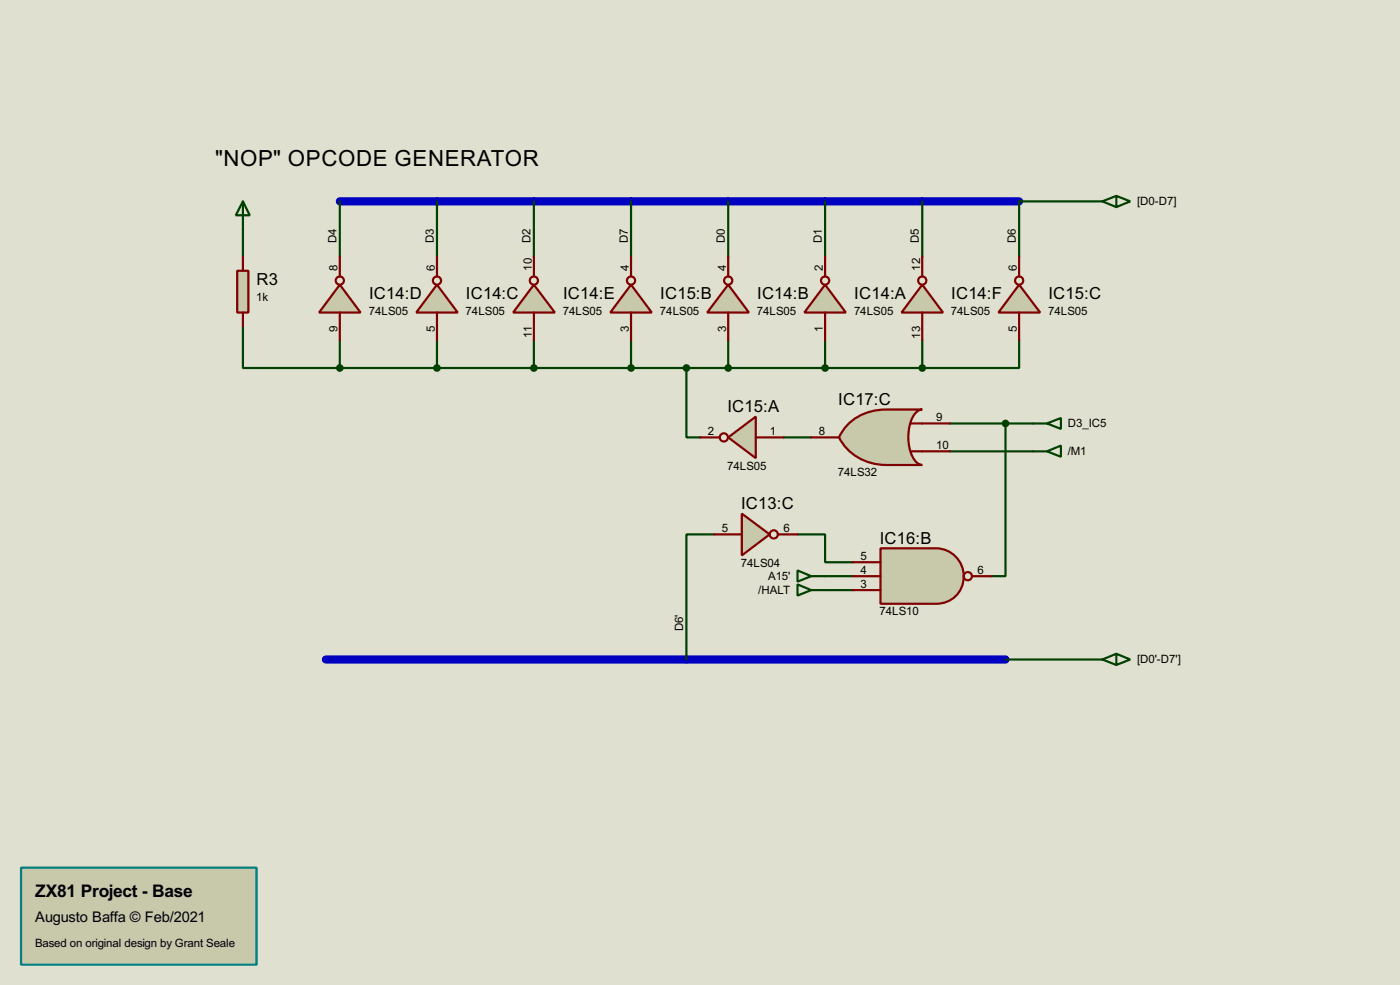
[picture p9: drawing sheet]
<svg xmlns="http://www.w3.org/2000/svg" width="256mm" height="180mm" viewBox="0 0 256 180" stroke-linecap="round" stroke-linejoin="round" font-family="sans-serif">
<path d="M0 0h256.5v180.3h-256.5z" fill="#e0e0d0"/>
<path d="M62.3 36.9h124.4M59.7 120.7h124.5" fill="none" stroke="#0000c0" stroke-width="1.5"/>
<g fill="none" stroke="#004000" stroke-width=".4">
<path d="M62.3 36.9v10.1M80.1 36.9v10.1M97.8 36.9v10.1M115.6 36.9v10.1M133.4 36.9v10.1M151.2 36.9v10.1M169 36.9v10.1M202 36.9h-15.3v10.1M44.5 59.7v7.7h17.8M44.5 42v5M62.3 67.4h106.7M62.3 62.3v5.1"/>
<path d="M80.1 62.3v5.1M97.8 62.3v5.1M115.6 62.3v5.1M125.8 67.4v12.7h2.5M133.4 62.3v5.1M151.2 62.3v5.1M169 62.3v5.1M174 77.5h15.3M184.2 77.5v28h-2.5M186.7 62.3v5.1h-17.7M130.9 97.8h-5.1v22.9M143.6 80.1h5"/>
<path d="M146.1 97.8h5.1v5.1h5.1M174 82.6h15.3M151.2 108h5.1M151.2 105.5h5.1M184.2 120.7h17.8"/>
</g>
<path d="M151.2 52.1l3.8 5.1h-7.6z" fill="#c8c8aa" stroke="#800000" stroke-width=".4"/>
<g fill="none" stroke="#800000" stroke-width=".4">
<path d="M151.2 47v3.6M151.2 57.2v5.1"/>
<circle cx="151.1" cy="51.4" r=".75"/>
</g>
<path d="M133.4 52.1l3.8 5.1h-7.6z" fill="#c8c8aa" stroke="#800000" stroke-width=".4"/>
<g fill="none" stroke="#800000" stroke-width=".4">
<path d="M133.4 47v3.6M133.4 57.2v5.1"/>
<circle cx="133.4" cy="51.4" r=".75"/>
</g>
<path d="M80.1 52.1l3.8 5.1h-7.6z" fill="#c8c8aa" stroke="#800000" stroke-width=".4"/>
<g fill="none" stroke="#800000" stroke-width=".4">
<path d="M80.1 47v3.6M80.1 57.2v5.1"/>
<circle cx="80" cy="51.4" r=".75"/>
</g>
<path d="M62.3 52.1l3.8 5.1h-7.6z" fill="#c8c8aa" stroke="#800000" stroke-width=".4"/>
<g fill="none" stroke="#800000" stroke-width=".4">
<path d="M62.3 47v3.6M62.3 57.2v5.1"/>
<circle cx="62.2" cy="51.4" r=".75"/>
</g>
<path d="M97.8 52.1l3.9 5.1h-7.7z" fill="#c8c8aa" stroke="#800000" stroke-width=".4"/>
<g fill="none" stroke="#800000" stroke-width=".4">
<path d="M97.8 47v3.6M97.8 57.2v5.1"/>
<circle cx="97.8" cy="51.4" r=".75"/>
</g>
<path d="M169 52.1l3.8 5.1h-7.6z" fill="#c8c8aa" stroke="#800000" stroke-width=".4"/>
<g fill="none" stroke="#800000" stroke-width=".4">
<path d="M169 47v3.6M169 57.2v5.1"/>
<circle cx="168.9" cy="51.4" r=".75"/>
</g>
<path d="M115.6 52.1l3.8 5.1h-7.6z" fill="#c8c8aa" stroke="#800000" stroke-width=".4"/>
<g fill="none" stroke="#800000" stroke-width=".4">
<path d="M115.6 47v3.6M115.6 57.2v5.1"/>
<circle cx="115.6" cy="51.4" r=".75"/>
</g>
<path d="M186.7 52.1l3.9 5.1h-7.7z" fill="#c8c8aa" stroke="#800000" stroke-width=".4"/>
<g fill="none" stroke="#800000" stroke-width=".4">
<path d="M186.7 47v3.6M186.7 57.2v5.1"/>
<circle cx="186.7" cy="51.4" r=".75"/>
</g>
<path d="M43.5 49.6h2v7.6h-2z" fill="#c8c8aa" stroke="#800000" stroke-width=".4"/>
<path d="M44.5 47v2.6M44.5 57.2v2.5" fill="none" stroke="#800000" stroke-width=".4"/>
<path d="M44.5 36.9l1.3 2.5h-2.6zM44.5 36.9v5.1" fill="none" stroke="#004000" stroke-width=".4"/>
<g fill="#004000" stroke="#004000" stroke-width=".4">
<circle cx="168.9" cy="67.4" r=".5"/>
<circle cx="151.1" cy="67.4" r=".5"/>
<circle cx="133.4" cy="67.4" r=".5"/>
<circle cx="115.6" cy="67.4" r=".5"/>
<circle cx="97.8" cy="67.4" r=".5"/>
<circle cx="80" cy="67.4" r=".5"/>
<circle cx="62.2" cy="67.4" r=".5"/>
</g>
<path d="M133.4 80.1l5.1-3.8v7.6z" fill="#c8c8aa" stroke="#800000" stroke-width=".4"/>
<g fill="none" stroke="#800000" stroke-width=".4">
<path d="M128.3 80.1h3.6M138.5 80.1h5.1"/>
<circle cx="132.6" cy="80.1" r=".75"/>
</g>
<circle cx="125.7" cy="67.4" r=".5" fill="#004000" stroke="#004000" stroke-width=".4"/>
<path d="M155.3 77.7a9.7 9.7 0 0 1 7.1-2.7h6.6a2.54 2.54 0 0 0-2.1 2.1 8.4 8.4 0 0 0 .7 7.1l.9 .8 .5 .1h-6.6a9.5 9.5 0 0 1-8.7-5l.5-.9z" fill-rule="evenodd" fill="#c8c8aa" stroke="#800000" stroke-width=".4"/>
<path d="M166.9 77.5h7.1M148.6 80.1h5.1M166.9 82.6h7.1" fill="none" stroke="#800000" stroke-width=".4"/>
<path d="M204.5 35.9l2.6 1-2.6 1zM204.5 35.9l-2.5 1 2.5 1M189.3 82.6h2.5M191.8 82.6l2.6-1v2z" fill="none" stroke="#004000" stroke-width=".4"/>
<path d="M161.3 100.4h10.2a5.1 5.1 0 0 1 5.1 5 5.1 5.1 0 0 1-5.1 5.1h-10.2z" fill-rule="evenodd" fill="#c8c8aa" stroke="#800000" stroke-width=".4"/>
<g fill="none" stroke="#800000" stroke-width=".4">
<path d="M156.3 108h5M156.3 105.5h5M156.3 102.9h5M178.1 105.5h3.6"/>
<circle cx="177.3" cy="105.5" r=".75"/>
</g>
<circle cx="184.2" cy="77.5" r=".5" fill="#004000" stroke="#004000" stroke-width=".4"/>
<path d="M135.9 94l5.1 3.8-5.1 3.9z" fill="#c8c8aa" stroke="#800000" stroke-width=".4"/>
<g fill="none" stroke="#800000" stroke-width=".4">
<path d="M130.9 97.8h5M142.5 97.8h3.6"/>
<circle cx="141.7" cy="97.8" r=".75"/>
</g>
<path d="M146.1 107l2.5 1-2.5 1zM148.6 108h2.6M204.5 119.7l2.6 1-2.6 1zM204.5 119.7l-2.5 1 2.5 1" fill="none" stroke="#004000" stroke-width=".4"/>
<path d="M3.9 158.8h43.1v17.8h-43.1z" fill-rule="evenodd" fill="#c8c8aa" stroke="#008080" stroke-width=".4"/>
<path d="M189.3 77.5h2.5M191.8 77.5l2.6-1v2zM146.1 104.4l2.5 1.1-2.5 1zM148.6 105.5h2.6" fill="none" stroke="#004000" stroke-width=".4"/>
<text font-size="4.6" x="39.4" y="30.3">&quot;NOP&quot; OPCODE GENERATOR</text>
<text font-size="3.6" x="6.5" y="164.2">ZX81 Project - Base</text>
<g font-size="3.4">
<text x="47" y="52.1">R3</text>
<text x="67.6" y="54.7">IC14:D</text>
<text x="85.4" y="54.7">IC14:C</text>
<text x="103.2" y="54.7">IC14:E</text>
<text x="121" y="54.7">IC15:B</text>
<text x="138.7" y="54.7">IC14:B</text>
<text x="156.5" y="54.7">IC14:A</text>
<text x="174.3" y="54.7">IC14:F</text>
<text x="192.1" y="54.7">IC15:C</text>
<text x="133.3" y="75.5">IC15:A</text>
<text x="153.6" y="74.1">IC17:C</text>
<text x="135.8" y="93.2">IC13:C</text>
<text x="161.2" y="99.6">IC16:B</text>
</g>
<text font-size="3" x="6.4" y="168.8">Augusto Baffa © Feb/2021</text>
<g font-size="2.4">
<text x="208.3" y="37.6">[D0-D7]</text>
<text x="61.7" y="44.5" transform="rotate(-90 61.7 44.5)">D4</text>
<text x="79.5" y="44.5" transform="rotate(-90 79.5 44.5)">D3</text>
<text x="97.2" y="44.5" transform="rotate(-90 97.2 44.5)">D2</text>
<text x="115" y="44.5" transform="rotate(-90 115 44.5)">D7</text>
<text x="132.8" y="44.5" transform="rotate(-90 132.8 44.5)">D0</text>
<text x="150.6" y="44.5" transform="rotate(-90 150.6 44.5)">D1</text>
<text x="168.4" y="44.5" transform="rotate(-90 168.4 44.5)">D5</text>
<text x="186.1" y="44.5" transform="rotate(-90 186.1 44.5)">D6</text>
<text x="61.9" y="49.6" transform="rotate(-90 61.9 49.6)">8</text>
<text x="79.7" y="49.6" transform="rotate(-90 79.7 49.6)">6</text>
<text x="97.4" y="49.6" transform="rotate(-90 97.4 49.6)">10</text>
<text x="115.2" y="49.6" transform="rotate(-90 115.2 49.6)">4</text>
<text x="133" y="49.6" transform="rotate(-90 133 49.6)">4</text>
<text x="150.8" y="49.6" transform="rotate(-90 150.8 49.6)">2</text>
<text x="168.6" y="49.6" transform="rotate(-90 168.6 49.6)">12</text>
<text x="186.3" y="49.5" transform="rotate(-90 186.3 49.5)">6</text>
<text x="47" y="55">1k</text>
<text x="67.6" y="57.6">74LS05</text>
<text x="85.3" y="57.6">74LS05</text>
<text x="103.1" y="57.6">74LS05</text>
<text x="120.9" y="57.6">74LS05</text>
<text x="138.7" y="57.6">74LS05</text>
<text x="156.5" y="57.6">74LS05</text>
<text x="174.2" y="57.6">74LS05</text>
<text x="192" y="57.6">74LS05</text>
<text x="61.9" y="60.9" transform="rotate(-90 61.9 60.9)">9</text>
<text x="79.7" y="60.9" transform="rotate(-90 79.7 60.9)">5</text>
<text x="97.4" y="61.9" transform="rotate(-90 97.4 61.9)">11</text>
<text x="115.2" y="60.9" transform="rotate(-90 115.2 60.9)">3</text>
<text x="133" y="60.9" transform="rotate(-90 133 60.9)">3</text>
<text x="150.8" y="60.9" transform="rotate(-90 150.8 60.9)">1</text>
<text x="168.6" y="62" transform="rotate(-90 168.6 62)">13</text>
<text x="186.3" y="60.8" transform="rotate(-90 186.3 60.8)">5</text>
<text x="171.5" y="77.1">9</text>
<text x="129.7" y="79.7">2</text>
<text x="141" y="79.7">1</text>
<text x="150" y="79.7">8</text>
<text x="171.5" y="82.2">10</text>
<text x="195.6" y="83.3">/M1</text>
<text x="195.6" y="78.2">D3_IC5</text>
<text x="133.2" y="86">74LS05</text>
<text x="153.5" y="87.2">74LS32</text>
<text x="132.3" y="97.4">5</text>
<text x="143.6" y="97.4">6</text>
<text x="135.7" y="103.8">74LS04</text>
<text x="140.7" y="106.2">A15'</text>
<text x="157.7" y="107.6">3</text>
<text x="157.7" y="105.1">4</text>
<text x="157.7" y="102.5">5</text>
<text x="179.1" y="105.1">6</text>
<text x="138.9" y="108.7">/HALT</text>
<text x="161.1" y="112.6">74LS10</text>
<text x="125.2" y="115.6" transform="rotate(-90 125.2 115.6)">D6'</text>
<text x="208.3" y="121.4">[D0'-D7']</text>
<text x="6.4" y="173.4">Based on original design by Grant Seale</text>
</g>
</svg>
